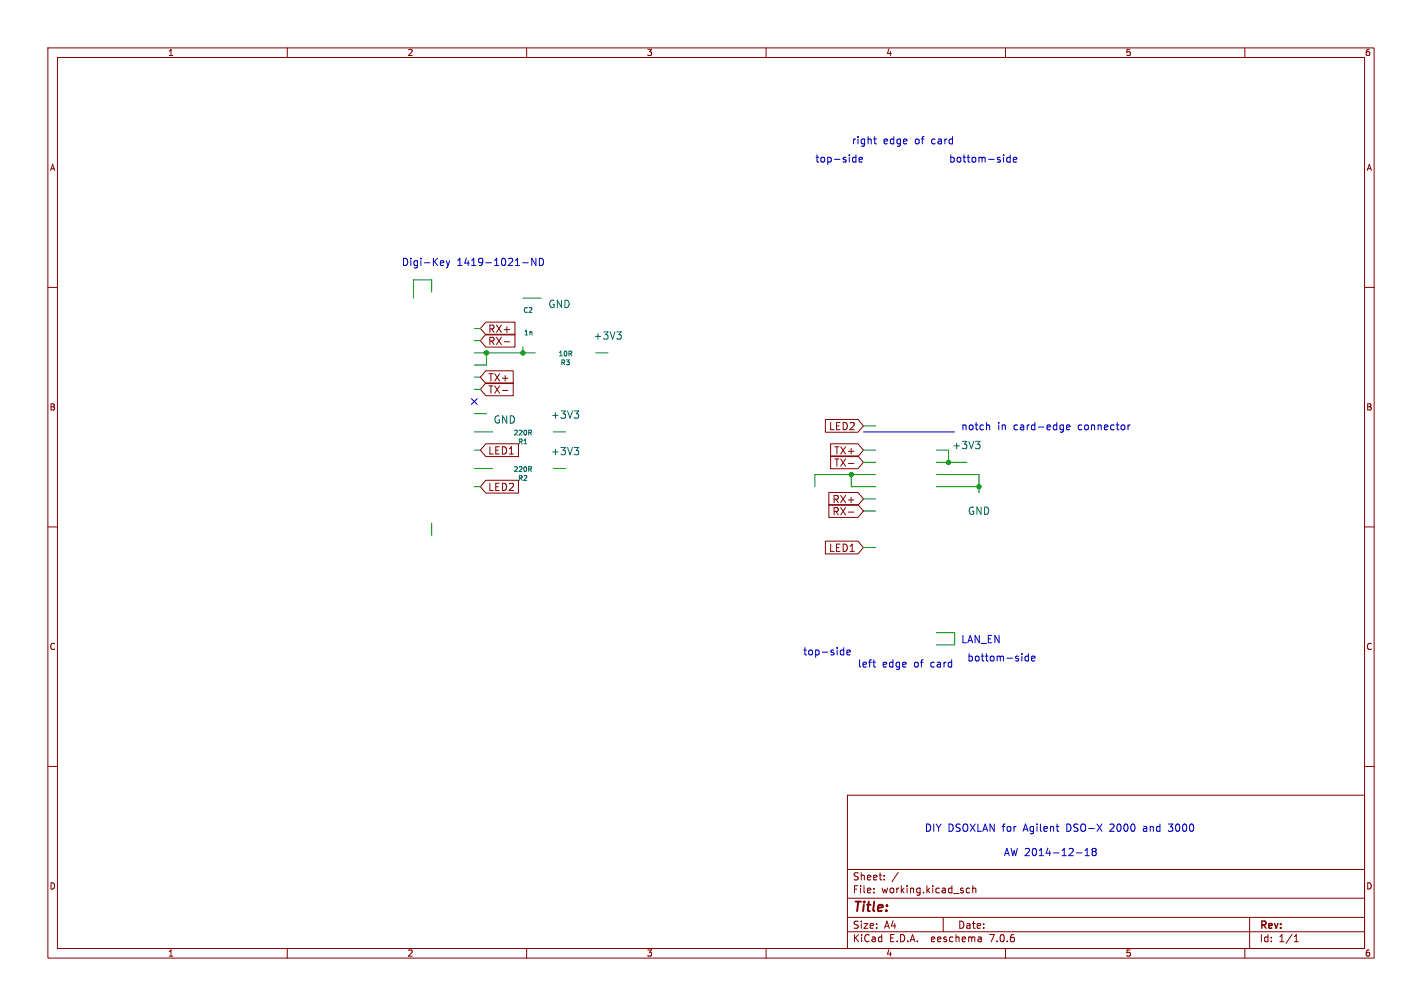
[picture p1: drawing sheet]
<svg xmlns="http://www.w3.org/2000/svg" width="297mm" height="210mm" viewBox="0 0 297 210" stroke-linecap="round" stroke-linejoin="round" font-family="sans-serif">
<g fill="none" stroke="#840000" stroke-width=".21">
<path d="M10 10h277v190h-277zM12 12h273v186h-273zM60 10v2M110 10v2M160 10v2M210 10v2M260 10v2M10 60h2M285 60h2M101.5 67.2h6.1v2.7h-6.1l-1.2-1.3zM101.5 69.8h6.1v2.7h-6.1l-1.2-1.4zM101.5 79.9h5.7v2.7h-5.7l-1.2-1.3z"/>
<path d="M101.5 77.4h5.7v2.7h-5.7l-1.2-1.4zM105.3 71.3h1.2M101.5 92.6h6.8v2.7h-6.8l-1.2-1.3zM104.9 81.5h1.2M172.4 87.6h6.8l1.1 1.3-1.1 1.3h-6.8zM173.5 95.2h5.7l1.1 1.3-1.1 1.4h-5.7zM173.5 92.6h5.7l1.1 1.4-1.1 1.3h-5.7zM177.2 96.7h1.2M10 110h2M101.5 100.3h6.8v2.6h-6.8l-1.2-1.3zM172.4 113h6.8l1.1 1.3-1.1 1.3h-6.8zM173.1 105.3h6.1l1.1 1.4-1.1 1.3h-6.1z"/>
<path d="M173.1 102.8h6.1l1.1 1.3-1.1 1.4h-6.1zM177.2 106.9h1.2M285 110h2M10 160h2M285 160h2M177 166h108v32h-108zM60 198v2M110 198v2M160 198v2M177 194.5h108M177 191.5h108M177 187.5h108"/>
<path d="M177 181.5h108M182.5 186.3v.1M182.5 185.5v.1M184.7 183.6v.1M184.7 182.8v.1M187.6 182.1l-1.3 2M197 191.5v3M202.5 185.5l-.4-.1-.3 .3 .2 .6h.5M203.2 185.5l.2-.1 .3 .1 .1 .9M203.2 184.9v1.5M204.9 195.7l.1 .9M205 196.5l-.2 .1"/>
<path d="M205 196h-.2M210 198v2M260 198v2M261 191.5v6.5M270.3 196.6h.9M270.3 195.5l.4-.4v1.5"/>
</g>
<g fill="none" stroke="#0000c2" stroke-width=".21">
<path d="M178.3 32.8l.5 .1M178.8 32.3v1.5M178.8 33.8h-.5M179.4 33.3l.8-.1-.1-.3-.5-.1-.2 .2 .1 .8h.6M182.5 29h.6M182.7 28.5v1.3l.4 .2M211 32.9l-.4-.1-.3 .3 .1 .7h.6M211 32.3v1.5M211.6 33.3l.8-.1-.1-.3-.4-.1-.3 .2 .1 .8h.6M92.5 54.4l.2 .4-.7 .1M92.6 55.4h-.1M93.2 54.4l.4 1"/>
<path d="M93.6 55.4l-.4 .5M93.9 54.4l-.3 1M109.2 54.9h1.1M111.9 53.9v1.5l-.8-1.5v1.5M112.7 53.9a.77 .77 0 0 1 .8 .8 .77 .77 0 0 1-.8 .7zM180.3 90.2h19.1M206.3 88.7l.4 .2v.8M221.7 88.7l.4 .1M222.1 88.7v1.2l-.3 .3M222.1 89.7h-.4M222.7 89.2l.8-.1-.1-.3-.4-.1-.3 .2 .1 .8h.6M235.6 88.7v1"/>
<path d="M236 88.7l-.4 .3M175.8 135.7l.4 .1M176.2 135.2v1.5M176.2 136.6l-.4 .1M176.9 136.2l.7-.1-.1-.3-.4-.1-.2 .2 .1 .7h.5M182.3 138.2h.6M182.6 139.2l.3 .1M214.8 136.5v1.5M214.8 137h-.4l-.3 .3 .1 .6h.6M215.5 137.5l.7-.2-.1-.3h-.4l-.2 .2v.7h.6M220.6 172.5h.6M221 173.5h.2"/>
<path d="M224.8 178h1.2M226.6 178.6h.9M226.6 177.5l.5-.4v1.5M228.4 177.8l-.3 .2 .1 .5 .2 .1h.4l.2-.3-.1-.4-.2-.1M228.4 177.8l-.3-.3 .3-.4h.3l.3 .3-.3 .4M228.4 177.8h.3M244 172h1M244 173.4l.2 .1"/>
</g>
<g fill="none" stroke="#009600" stroke-width=".21">
<path d="M90.2 61v-2.6h-3.8v3.8M99.1 78.7h1.2M99.1 73.7h12.7M99.1 68.6h1.2M99.1 71.1h1.2M101.6 73.7v2.5h-2.5M109.2 62.2h3.8M109.2 72.4v1.3M124.5 73.7h2.5M99.1 90.2h3.8M99.1 86.4h2.5M99.1 81.3h1.2"/>
<path d="M99.1 94h1.2M99.1 97.8h3.8M115.6 90.2h2.5M115.6 97.8h2.5M177.8 99.1v2.5h5.1M180.3 96.5h2.6M180.3 94h2.6M180.3 88.9h2.6M182.9 99.1h-12.7v2.5M195.6 96.5h6.3M195.6 99.1h8.9v3.8M195.6 94h2.5v2.5"/>
<path d="M90.2 109.2v2.6M99.1 101.6h1.2M180.3 104.1h2.6M180.3 114.3h2.6M180.3 106.7h2.6M195.6 101.6h8.9M195.6 132.1h3.8v2.5h-3.8"/>
</g>
<path d="M98.5 83.2l1.2 1.2M99.7 83.2l-1.2 1.2" fill="none" stroke="#000084" stroke-width=".21"/>
<path d="M128.8 69.3h1l-.6 .6M129.5 69.9l.3 .2v.4l-.3 .3M110.7 90.3l.3 .5M110.7 97.9l.3 .5M111 89.9v.3M111 97.5v.3M119.9 85.8h1l-.5 .6M119.9 93.4h1l-.5 .6M120.6 86.4l.3 .3v.3l-.3 .3M120.6 94l.3 .3v.3l-.3 .3M203.7 92.1h1l-.5 .6M204.4 92.7l.3 .3v.4l-.3 .3" fill="none" stroke="#006464" stroke-width=".21"/>
<g fill="#009600" stroke="#009600" stroke-width=".21">
<circle cx="177.8" cy="99.1" r=".46"/>
<circle cx="204.5" cy="101.6" r=".46"/>
<circle cx="198.1" cy="96.5" r=".46"/>
<circle cx="101.6" cy="73.7" r=".46"/>
<circle cx="109.2" cy="73.7" r=".46"/>
</g>
<text font-size="2.8" fill="#840000" x="178" y="190.9">Title:</text>
<g font-size="2.1" fill="#0000c2">
<text x="170.2" y="34">top-side</text>
<text x="177.8" y="30.2">right</text>
<text x="184.4" y="30.2">edge</text>
<text x="191.1" y="30.2">of</text>
<text x="194.7" y="30.2">card</text>
<text x="198.1" y="34">bottom-side</text>
<text x="83.8" y="55.6">Digi-Key</text>
<text x="95.4" y="55.6">1419-1021-ND</text>
<text x="200.7" y="89.9">notch</text>
<text x="208.3" y="89.9">in</text>
<text x="211.7" y="89.9">card-edge</text>
<text x="225.3" y="89.9">connector</text>
<text x="167.6" y="136.9">top-side</text>
<text x="200.7" y="134.4">LAN_EN</text>
<text x="179.1" y="139.5">left</text>
<text x="184.2" y="139.5">edge</text>
<text x="190.9" y="139.5">of</text>
<text x="194.5" y="139.5">card</text>
<text x="201.9" y="138.2">bottom-side</text>
<text x="193" y="173.7">DIY DSOXLAN for</text>
<text x="213.9" y="173.7">Agilent</text>
<text x="223" y="173.7">DSO-X</text>
<text x="232.2" y="173.7">2000</text>
<text x="239.3" y="173.7">and</text>
<text x="244.8" y="173.7">3000</text>
<text x="209.5" y="178.8">AW 2014-12-18</text>
</g>
<g font-size="2.1" fill="#006464">
<text x="114.4" y="64.5">GND</text>
<text x="123.9" y="71.1">+3V3</text>
<text x="103" y="88.6">GND</text>
<text x="115" y="87.6">+3V3</text>
<text x="115" y="95.2">+3V3</text>
<text x="198.8" y="94">+3V3</text>
<text x="202.1" y="107.7">GND</text>
</g>
<g font-size="2.1" fill="#840000">
<text x="101.9" y="69.7">RX+</text>
<text x="101.9" y="72.2">RX-</text>
<text x="101.9" y="82.4">TX-</text>
<text x="101.9" y="79.8">TX+</text>
<text x="173.1" y="90">LED2</text>
<text x="101.9" y="95.1">LED1</text>
<text x="174.2" y="95.1">TX+</text>
<text x="174.2" y="97.6">TX-</text>
<text x="101.9" y="102.7">LED2</text>
<text x="173.8" y="107.8">RX-</text>
<text x="173.8" y="105.2">RX+</text>
<text x="173.1" y="115.4">LED1</text>
<text x="178" y="184">Sheet:</text>
<text x="178" y="186.7">File:</text>
<text x="184.1" y="186.7">working.kicad_sch</text>
<text x="178" y="196.9">KiCad</text>
<text x="178" y="194.1">Size:</text>
<text x="184.7" y="194.1">A4</text>
<text x="185.7" y="196.9">E.D.A.</text>
<text x="194.6" y="196.9">eeschema</text>
<text x="200" y="194.1">Date:</text>
<text x="207" y="196.9">7.0.6</text>
<text x="263" y="194.3">Rev:</text>
<text x="263" y="196.9">Id:</text>
<text x="267.1" y="196.9">1/1</text>
</g>
<g font-size="1.8" fill="#840000">
<text x="35" y="11.9">1</text>
<text x="85" y="11.9">2</text>
<text x="135" y="11.9">3</text>
<text x="185" y="11.9">4</text>
<text x="235" y="11.9">5</text>
<text x="285" y="11.9">6</text>
<text x="10.3" y="35.9">A</text>
<text x="285.3" y="35.9">A</text>
<text x="10.3" y="85.9">B</text>
<text x="285.3" y="85.9">B</text>
<text x="10.3" y="135.9">C</text>
<text x="285.3" y="135.9">C</text>
<text x="10.3" y="185.9">D</text>
<text x="285.3" y="185.9">D</text>
<text x="35" y="199.9">1</text>
<text x="85" y="199.9">2</text>
<text x="135" y="199.9">3</text>
<text x="185" y="199.9">4</text>
<text x="235" y="199.9">5</text>
<text x="285" y="199.9">6</text>
</g>
<g font-size="1.4" fill="#006464">
<text x="109.2" y="65.5">C2</text>
<text x="109.3" y="70.2">1n</text>
<text x="116.5" y="74.6">10R</text>
<text x="117" y="76.4">R3</text>
<text x="107.2" y="91.1">220R</text>
<text x="108.1" y="92.9">R1</text>
<text x="107.2" y="98.7">220R</text>
<text x="108.1" y="100.6">R2</text>
</g>
</svg>
